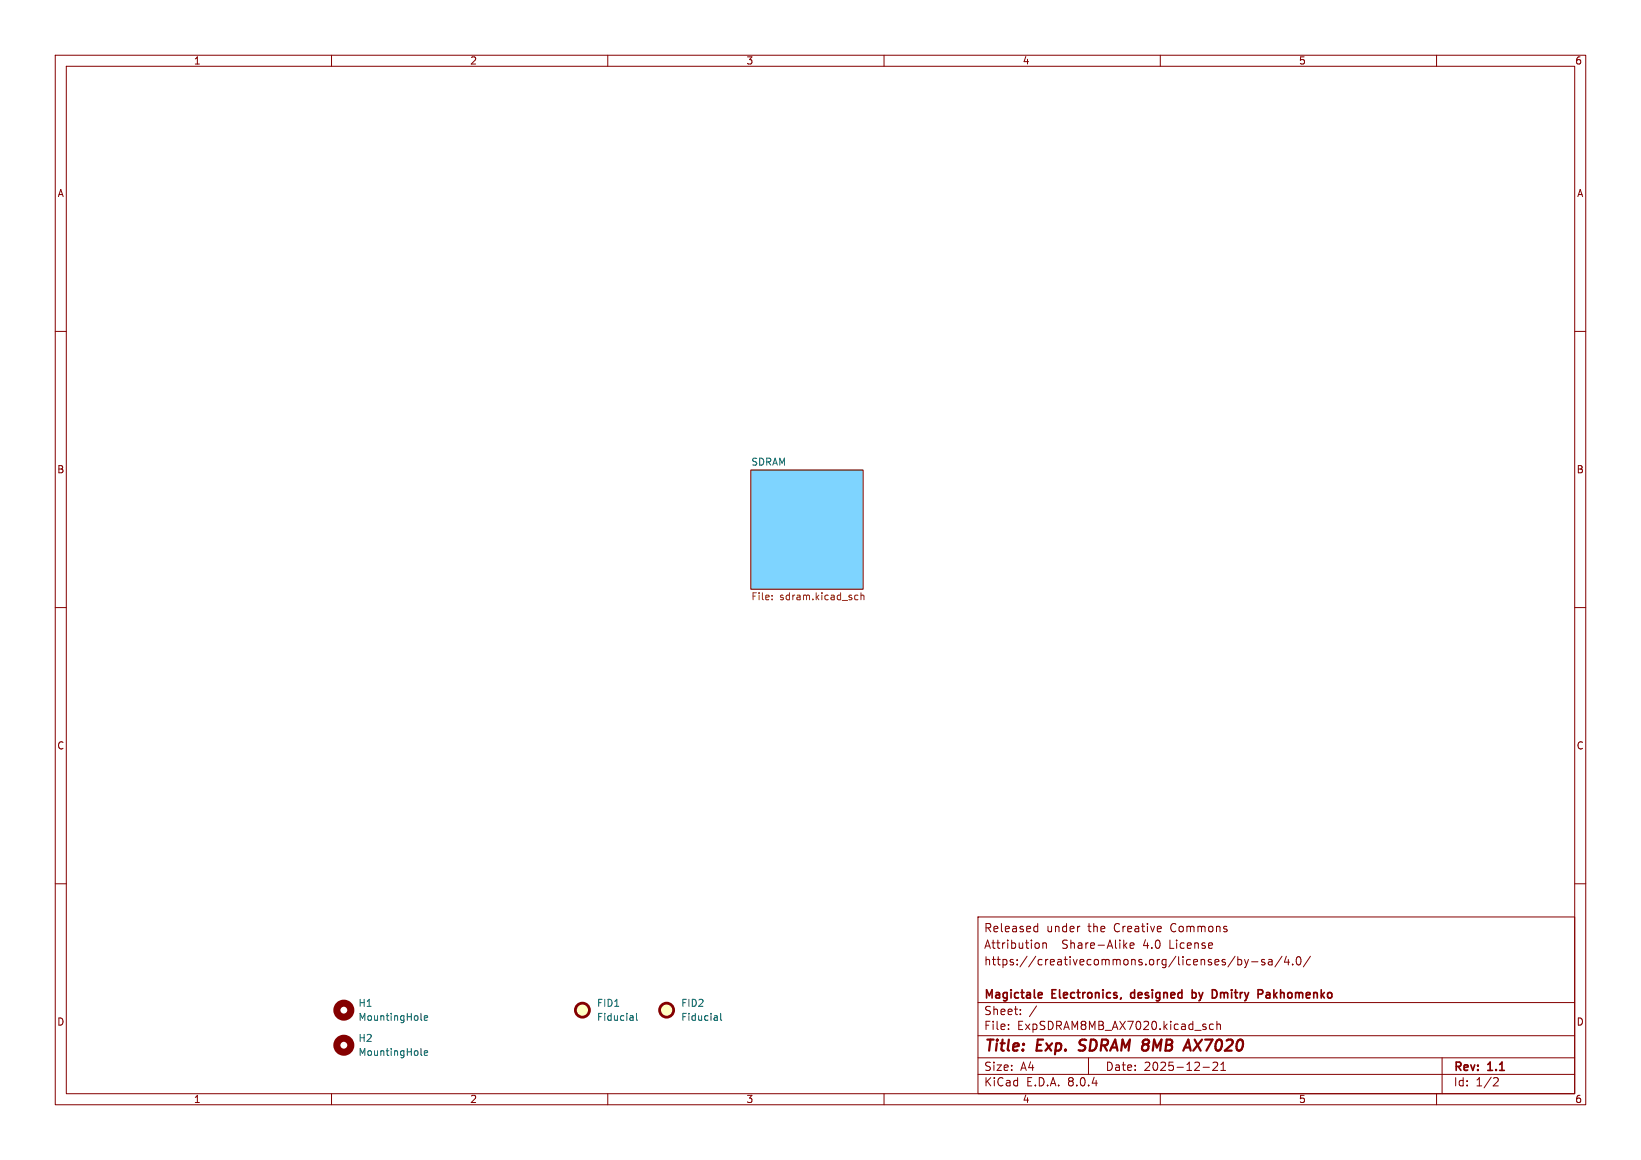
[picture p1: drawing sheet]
<svg xmlns="http://www.w3.org/2000/svg" width="297mm" height="210mm" viewBox="0 0 297 210" stroke-linecap="round" stroke-linejoin="round" font-family="sans-serif">
<g fill="none" stroke="#840000" stroke-width=".18">
<path d="M10 10h277v190h-277zM12 12h273v186h-273zM60 10v2M110 10v2M160 10v2M210 10v2M260 10v2M10 60h2M285 60h2M135.9 85.1h20.3v21.6h-20.3zM10 110h2M285 110h2"/>
<path d="M10 160h2M285 160h2M177 166h108v32h-108zM187.4 167.7l.4 .1M187.8 167.2v1.5M187.8 168.6l-.4 .1M188 170.8l.1 .2v.4l-.1 .2M188.7 170.8l.3-.1 .3 .1 .1 .9M188.7 170.7v1M195.3 167.7h.2M203.5 171.1l.5 .6M204 170.7l-.6 .6"/>
<path d="M204.5 171.2l.7-.1v-.3l-.5-.1-.2 .2 .1 .7h.6M223.5 173.1l-1.3 2M224 173.2v1.5M224 173.8l.5-.1 .2 .3v.4l-.1 .2h-.6M225.2 173.7l.4 1M225.6 174.7l-.1 .4-.3 .1M226 173.7l-.4 1M226.5 174.1h1.2M228.9 173.8l-.4-.1-.2 .2 .1 .2 .5 .2v.3h-.6M229.6 173.8h.6v.9M230.2 174.1h-.5a.29 .29 0 0 0-.2 .3 .29 .29 0 0 0 .2 .3l.5-.1M232 173.1l-1.3 2"/>
<path d="M232.8 173.1l-.3 1.1h.9M233.2 173.7v1M234 174.6v.1M234.7 173.3l.3-.1a.8 .8 0 0 1 .5 .7 .8 .8 0 0 1-.5 .8l-.3-.1-.1-.5zM237.2 173.1l-1.3 2M60 198v2M110 198v2M160 198v2M177 194.5h108M177 191.5h108M177 187.5h108M177 181.5h108"/>
<path d="M182.5 186.3v.1M182.5 185.5v.1M184.7 183.6v.1M184.7 182.8v.1M187.6 182.1l-1.3 2M197 191.5v3M210 198v2M217.7 193.2h1.2M219.5 192.4l.6-.1 .2 .1 .1 .3-.9 1.1h.9M219.6 185.5l-.4-.1-.3 .3v.4l.1 .2h.6M220.2 185.5l.3-.1 .3 .1 .1 .9M220.2 184.9v1.5"/>
<path d="M221 193.8h.8M221 192.7l.4-.4v1.5M260 198v2M261 191.5v6.5M270.5 195.1l.5 .1 .2 .3-1 1.1h1"/>
</g>
<path d="M195.2 190.1l.3 .1M195.5 188.4l-.1 .2 .1 .4M215.1 188.2l.4 2M217.6 188.2l-1.6 2" fill="none" stroke="#840000" stroke-width=".4"/>
<path d="M188.1 179.7l.5 .1v.2l-.7 .2M204.7 179.8v.7M215.8 179.8l.4-.1 .2 .1M215.8 179.2v1.5M220.1 179.4l.2 .4-.2 .7M229.6 179.7l-.4 .1M188.6 180.6l-.5 .1M202.9 180.6l-.1 .2M216.4 180.5l-.2 .2-.4-.1M229.7 180.1h-.4a.29 .29 0 0 0-.2 .3 .29 .29 0 0 0 .2 .3h.4" fill="none" stroke="#840000" stroke-width=".3"/>
<path d="M135.9 85.1h20.3v21.6h-20.3z" fill="#7ed4ff" stroke="#7ed4ff" stroke-width=".18"/>
<path d="M139.7 108.5v.1M139.7 107.8v.1M154.8 108.5h.5M154.8 107.8h.5M155.8 107.9l.2-.2 .3 .1 .1 .8M155.8 107.3v1.3" fill="none" stroke="#725600" stroke-width=".18"/>
<g fill="none" stroke="#840000" stroke-width="1.3">
<circle cx="62.2" cy="189.2" r="1.27"/>
<circle cx="62.2" cy="182.9" r="1.27"/>
</g>
<path d="M76.2 184.5l.2 .2M76.2 190.9l.2 .2M76.8 184.3l.6-.1-.1-.3h-.3l-.2 .2 .1 .6h.4M76.8 190.7l.6-.2-.1-.2-.3-.1-.2 .2 .1 .6h.4M114.5 183.9l.1 .8M114.6 184.7h-.1M114.6 184.2h-.1M115.2 183.5v1l.2 .2M129.8 183.9v.8M129.8 184.7h-.1M129.8 184.2h-.1M130.4 183.5v1l.2 .2" fill="none" stroke="#006464" stroke-width=".18"/>
<g fill="#ffffc2" stroke="#ffffc2" stroke-width=".18">
<circle cx="105.4" cy="182.9" r="1.27"/>
<circle cx="120.6" cy="182.9" r="1.27"/>
</g>
<g fill="none" stroke="#840000" stroke-width=".51">
<circle cx="105.4" cy="182.9" r="1.27"/>
<circle cx="120.6" cy="182.9" r="1.27"/>
</g>
<g font-size="2.8" fill="#840000">
<text x="178" y="190.9">Title:</text>
<text x="187.7" y="190.9">Exp.</text>
<text x="196.2" y="190.9">SDRAM 8MB</text>
<text x="216.9" y="190.9">AX7020</text>
</g>
<g font-size="2.1" fill="#840000">
<text x="178" y="172">Attribution</text>
<text x="178" y="169">Released</text>
<text x="189.4" y="169">under</text>
<text x="192.2" y="172">Share-Alike</text>
<text x="197" y="169">the</text>
<text x="201.8" y="169">Creative</text>
<text x="207" y="172">4.0</text>
<text x="211.9" y="172">License</text>
<text x="212.1" y="169">Commons</text>
<text x="178" y="175">https://creativecommons.org/licenses/by-sa/4.0/</text>
<text x="178" y="184">Sheet:</text>
<text x="178" y="181.2">Magictale</text>
<text x="190.5" y="181.2">Electronics,</text>
<text x="205.3" y="181.2">designed</text>
<text x="217" y="181.2">by</text>
<text x="221.3" y="181.2">Dmitry</text>
<text x="230.1" y="181.2">Pakhomenko</text>
<text x="178" y="186.7">File:</text>
<text x="184.1" y="186.7">ExpSDRAM8MB_AX7020.kicad_sch</text>
<text x="178" y="196.9">KiCad</text>
<text x="178" y="194.1">Size:</text>
<text x="184.7" y="194.1">A4</text>
<text x="185.7" y="196.9">E.D.A.</text>
<text x="193.3" y="196.9">8.0.4</text>
<text x="200" y="194.1">Date:</text>
<text x="207" y="194.1">2025-12-21</text>
<text x="263" y="194.3">Rev:</text>
<text x="263" y="196.9">Id:</text>
<text x="267.1" y="196.9">1/2</text>
<text x="269.4" y="194.3">1.1</text>
</g>
<g font-size="1.8" fill="#840000">
<text x="35" y="11.9">1</text>
<text x="85" y="11.9">2</text>
<text x="135" y="11.9">3</text>
<text x="185" y="11.9">4</text>
<text x="235" y="11.9">5</text>
<text x="285" y="11.9">6</text>
<text x="10.3" y="35.9">A</text>
<text x="285.3" y="35.9">A</text>
<text x="10.3" y="85.9">B</text>
<text x="285.3" y="85.9">B</text>
<text x="10.3" y="135.9">C</text>
<text x="285.3" y="135.9">C</text>
<text x="10.3" y="185.9">D</text>
<text x="285.3" y="185.9">D</text>
<text x="35" y="199.9">1</text>
<text x="85" y="199.9">2</text>
<text x="135" y="199.9">3</text>
<text x="185" y="199.9">4</text>
<text x="235" y="199.9">5</text>
<text x="285" y="199.9">6</text>
</g>
<g font-size="1.8" fill="#006464">
<text x="135.9" y="84.4">SDRAM</text>
<text x="64.8" y="182.5">H1</text>
<text x="64.8" y="185">MountingHole</text>
<text x="108" y="182.5">FID1</text>
<text x="108" y="185">Fiducial</text>
<text x="123.2" y="182.5">FID2</text>
<text x="123.2" y="185">Fiducial</text>
<text x="64.8" y="188.8">H2</text>
<text x="64.8" y="191.4">MountingHole</text>
</g>
<g font-size="1.8" fill="#725600">
<text x="135.9" y="109">File:</text>
<text x="141.1" y="109">sdram.kicad_sch</text>
</g>
</svg>
